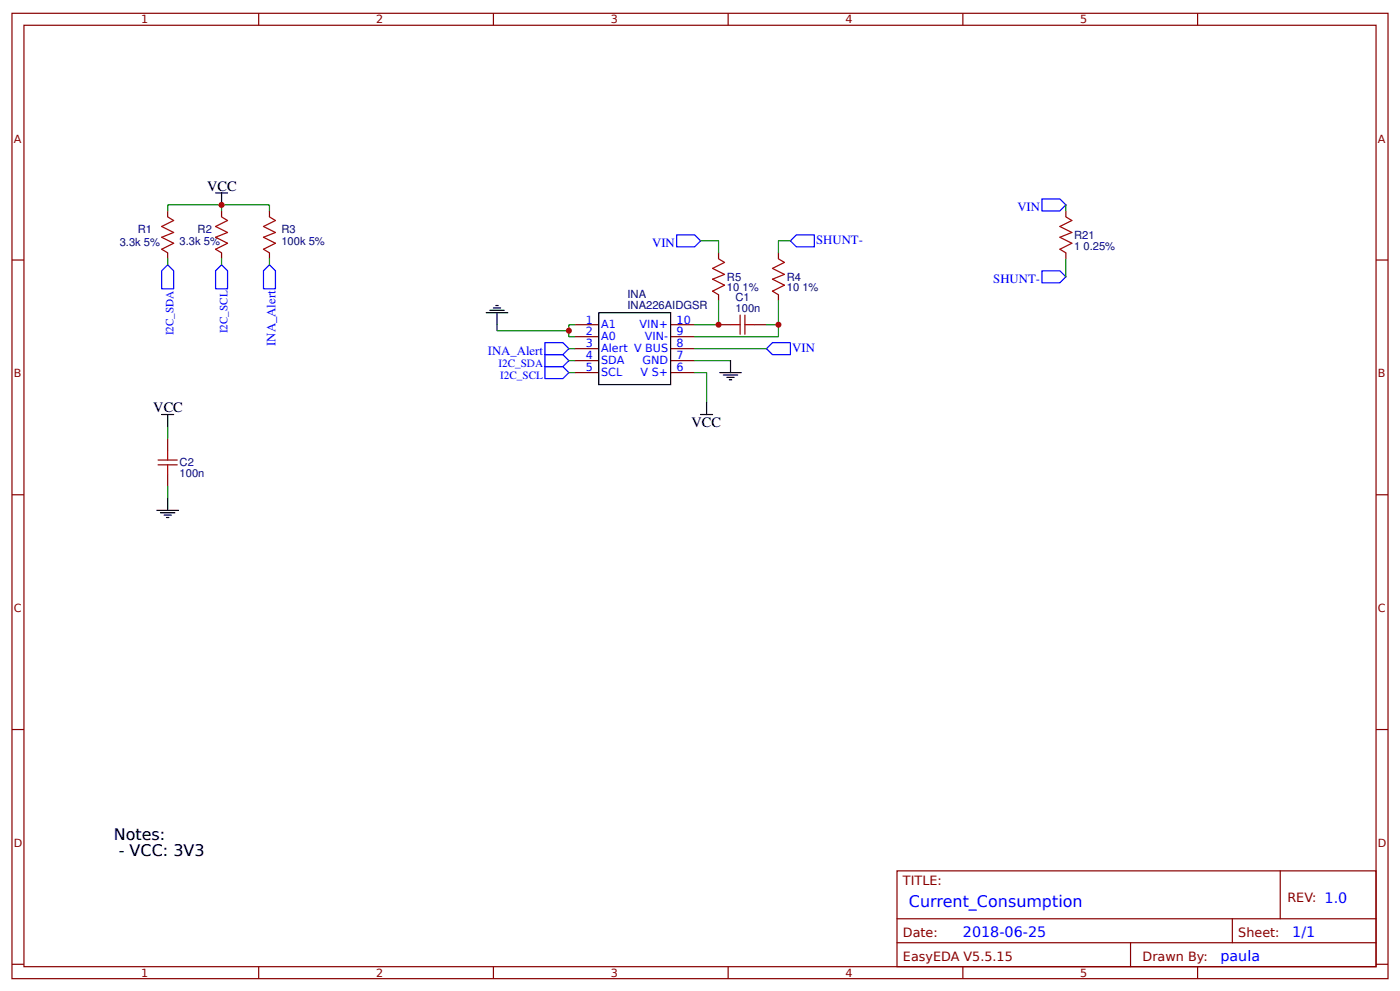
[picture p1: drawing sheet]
<svg xmlns="http://www.w3.org/2000/svg" width="309mm" height="219mm" viewBox="0 0 309 219" stroke-linecap="round" stroke-linejoin="round" font-family="sans-serif">
<g fill="none" stroke="#800" stroke-width=".26">
<path d="M2.6 2.9h304.1v213.3h-304.1zM5.3 5.6h298.7v207.9h-298.7zM57.1 2.9v2.7M109 2.9v2.7M160.9 2.9v2.7M212.7 2.9v2.7M264.6 2.9v2.7M2.6 57.4h2.7M37 46.6v1.3M37 55.9v1.3M48.9 46.6v1.3M48.9 55.9v1.3"/>
<path d="M59.5 46.6v1.3M59.5 55.9v1.3M158.7 55.9v1.3M172 55.9v1.3M235.5 46.6v1.3M235.5 55.9v1.3M304 57.4h2.7M127 71.7h5.3M127 74.4h5.3M127 77h5.3M127 79.7h5.3M148.2 71.7h5.3"/>
<path d="M148.2 74.4h5.3M148.2 77h5.3M148.2 79.7h5.3M158.7 71.7h2.7M158.7 65.1v1.3M166.7 71.7h2.6M172 65.1v1.3M37 96.9v2.6M127 82.3h5.3M148.2 82.3h5.3M2.6 109.3h2.7M37 104.8v2.6"/>
<path d="M304 109.3h2.7M2.6 161.2h2.7M304 161.2h2.7M198.2 192.4h105.8v21.1h-105.8zM282.8 192.4v10.6M2.6 213h2.7M57.1 213.5v2.7M109 213.5v2.7M160.9 213.5v2.7M198.2 203h105.8M198.2 208.3h105.8M212.7 213.5v2.7"/>
<path d="M249.8 208.3v5.2M264.6 213.5v2.7M272.3 203v5.3M304 213h2.7"/>
</g>
<g fill="none" stroke="#000" stroke-width=".26">
<path d="M47.6 42.6h2.7M48.9 42.6v2.7M107.4 69.1h4.8M108.2 68.6h3.2M109 68h1.6M109.5 67.5h.6M109.8 69.1v2.6M132.3 69.1h15.9v15.9h-15.9zM161.4 79.7v2.6M35.7 91.6h2.7M37 91.6v2.6M154.8 91.6h2.6"/>
<path d="M156.1 88.9v2.7M159 82.3h4.8M159.8 82.8h3.2M160.6 83.4h1.6M161.1 83.9h.6M34.7 112.7h4.7M35.5 113.3h3.1M36.2 113.8h1.6M36.8 114.3h.5M37 110.1v2.6"/>
</g>
<path d="M37 58.5l1.4 1.3v4h-2.7v-4zM48.9 58.5l1.4 1.3v4h-2.7v-4zM59.5 58.5l1.4 1.3v4h-2.7v-4zM149.5 51.9h4l1.3 1.3-1.3 1.3h-4zM174.6 53.2l1.3-1.3h4v2.6h-4zM230.2 43.9h4l1.3 1.4-1.3 1.3h-4zM230.2 59.8h4l1.3 1.3-1.3 1.4h-4zM120.4 78.3h4l1.3 1.4-1.3 1.3h-4zM120.4 75.7h4l1.3 1.3-1.3 1.3h-4zM169.3 77l1.4-1.3h3.9v2.6h-3.9zM120.4 81h4l1.3 1.3-1.3 1.3h-4z" fill="none" stroke="#00f" stroke-width=".26"/>
<g fill="none" stroke="#080" stroke-width=".26">
<path d="M37 57.2v1.3M48.9 46.6v-1.3h10.6v1.3M48.9 45.3h-11.9v1.3M48.9 57.2v1.3M59.5 57.2v1.3M154.8 53.2h3.9v2.7M174.6 53.2h-2.6v2.7M235.5 45.3v1.3M235.5 57.2v3.9M109.8 71.7v1.4h15.9M125.7 79.7h1.3M125.7 77h1.3"/>
<path d="M127 71.7h-1.3v2.7h1.3M153.5 79.7h7.9M153.5 77h15.8M158.7 66.4v5.3h-5.2M169.3 71.7h2.7v2.7h-18.5M172 66.4v5.3M37 94.2v2.7M125.7 82.3h1.3M153.5 82.3h2.6v6.6M37 107.4v2.7"/>
</g>
<g fill="none" stroke="#a00000" stroke-width=".26">
<path d="M37 47.9l1.4 .8-2.7 1.3 2.7 1.4-2.7 1 2.7 1.3-2.7 1.4 1.3 .8M48.9 47.9l1.4 .8-2.7 1.3 2.7 1.4-2.7 1 2.7 1.3-2.7 1.4 1.3 .8M59.5 47.9l1.4 .8-2.7 1.3 2.7 1.4-2.7 1 2.7 1.3-2.7 1.4 1.3 .8M158.7 57.2l1.4 .8-2.7 1.3 2.7 1.3-2.7 1.1 2.7 1.3-2.7 1.3 1.3 .8M172 57.2l1.3 .8-2.6 1.3 2.6 1.3-2.6 1.1 2.6 1.3-2.6 1.3 1.3 .8M235.5 47.9l1.3 .8-2.6 1.3 2.6 1.4-2.6 1 2.6 1.3-2.6 1.4 1.3 .8M161.4 71.7h2.1M163.5 69.6v4.2M164.6 69.6v4.2M164.6 71.7h2.1M37 99.5v2.1M34.9 102.7h4.3"/>
<path d="M34.9 101.6h4.3M37 102.7v2.1"/>
</g>
<g fill="#c00">
<circle cx="125.7" cy="73.1" r=".66"/>
<circle cx="48.9" cy="45.3" r=".66"/>
<circle cx="158.8" cy="71.7" r=".66"/>
<circle cx="172" cy="71.7" r=".66"/>
</g>
<g font-size="3.5">
<text x="25.1" y="185.5">Notes:</text>
<text x="26.3" y="189">- VCC: 3V3</text>
</g>
<text font-size="3.5" fill="#00f" x="200.8" y="200.3">Current_Consumption</text>
<g font-size="3.2">
<text x="45.8" y="42.1">VCC</text>
<text x="33.9" y="91">VCC</text>
<text x="152.7" y="94.2">VCC</text>
</g>
<g font-size="3.2" fill="#00f">
<text x="212.7" y="206.9">2018-06-25</text>
<text x="285.5" y="206.9">1/1</text>
<text x="269.6" y="212.2">paula</text>
</g>
<g font-size="2.8" fill="#00f">
<text x="224.8" y="46.6">VIN</text>
<text x="180.3" y="53.8">SHUNT-</text>
<text x="144.1" y="54.5">VIN</text>
<text x="219.4" y="62.5">SHUNT-</text>
<text x="60.9" y="76.4" transform="rotate(-90 60.9 76.4)">INA_Alert</text>
<text x="175" y="77.7">VIN</text>
<text x="107.8" y="78.3">INA_Alert</text>
</g>
<g font-size="2.8" fill="#800">
<text x="199.5" y="195.6">TITLE:</text>
<text x="284.4" y="199.3">REV: 1.0</text>
<text x="199.5" y="206.9">Date:</text>
<text x="273.6" y="206.9">Sheet:</text>
<text x="199.5" y="212.2">EasyEDA V5.5.15</text>
<text x="252.4" y="212.2">Drawn By:</text>
</g>
<g font-size="2.5" fill="#800">
<text x="31.2" y="5.2">1</text>
<text x="83.1" y="5.2">2</text>
<text x="134.9" y="5.2">3</text>
<text x="186.8" y="5.2">4</text>
<text x="238.7" y="5.2">5</text>
<text x="3" y="31.5">A</text>
<text x="304.4" y="31.5">A</text>
<text x="3" y="83.4">B</text>
<text x="304.4" y="83.4">B</text>
<text x="3" y="135.2">C</text>
<text x="304.4" y="135.2">C</text>
<text x="3" y="187.1">D</text>
<text x="304.4" y="187.1">D</text>
<text x="31.2" y="215.8">1</text>
<text x="83.1" y="215.8">2</text>
<text x="134.9" y="215.8">3</text>
<text x="186.8" y="215.8">4</text>
<text x="238.7" y="215.8">5</text>
</g>
<g font-size="2.5" fill="#000080">
<text x="30.4" y="51.5">R1</text>
<text x="43.7" y="51.5">R2</text>
<text x="62.2" y="51.4">R3</text>
<text x="237.3" y="52.7">R21</text>
<text x="26.5" y="54.4">3.3k 5%</text>
<text x="39.7" y="54.1">3.3k 5%</text>
<text x="62.2" y="54.1">100k 5%</text>
<text x="237.3" y="55.2">1 0.25%</text>
<text x="138.6" y="65.9">INA</text>
<text x="160.6" y="64.4">10 1%</text>
<text x="160.6" y="62">R5</text>
<text x="173.8" y="64.4">10 1%</text>
<text x="173.8" y="62">R4</text>
<text x="138.6" y="68.3">INA226AIDGSR</text>
<text x="162.5" y="68.8">100n</text>
<text x="162.5" y="66.5">C1</text>
<text x="39.7" y="105.4">100n</text>
<text x="39.7" y="103">C2</text>
</g>
<g font-size="2.5" fill="#00f">
<text x="129.4" y="71.5">1</text>
<text x="149.5" y="71.5">10</text>
<text x="38.4" y="74.1" transform="rotate(-90 38.4 74.1)">I2C_SDA</text>
<text x="50.3" y="73.7" transform="rotate(-90 50.3 73.7)">I2C_SCL</text>
<text x="129.4" y="74.1">2</text>
<text x="129.4" y="76.8">3</text>
<text x="132.8" y="72.5">A1</text>
<text x="132.8" y="75.2">A0</text>
<text x="132.8" y="77.8">Alert V BUS</text>
<text x="141.3" y="72.5">VIN+</text>
<text x="142.5" y="75.2">VIN-</text>
<text x="149.5" y="76.8">8</text>
<text x="149.5" y="74.1">9</text>
<text x="110.1" y="81">I2C_SDA</text>
<text x="110.5" y="83.6">I2C_SCL</text>
<text x="129.4" y="79.4">4</text>
<text x="129.4" y="82">5</text>
<text x="132.8" y="80.5">SDA</text>
<text x="132.8" y="83.1">SCL</text>
<text x="141.5" y="83.1">V S+</text>
<text x="142" y="80.5">GND</text>
<text x="149.5" y="82">6</text>
<text x="149.5" y="79.4">7</text>
</g>
</svg>
